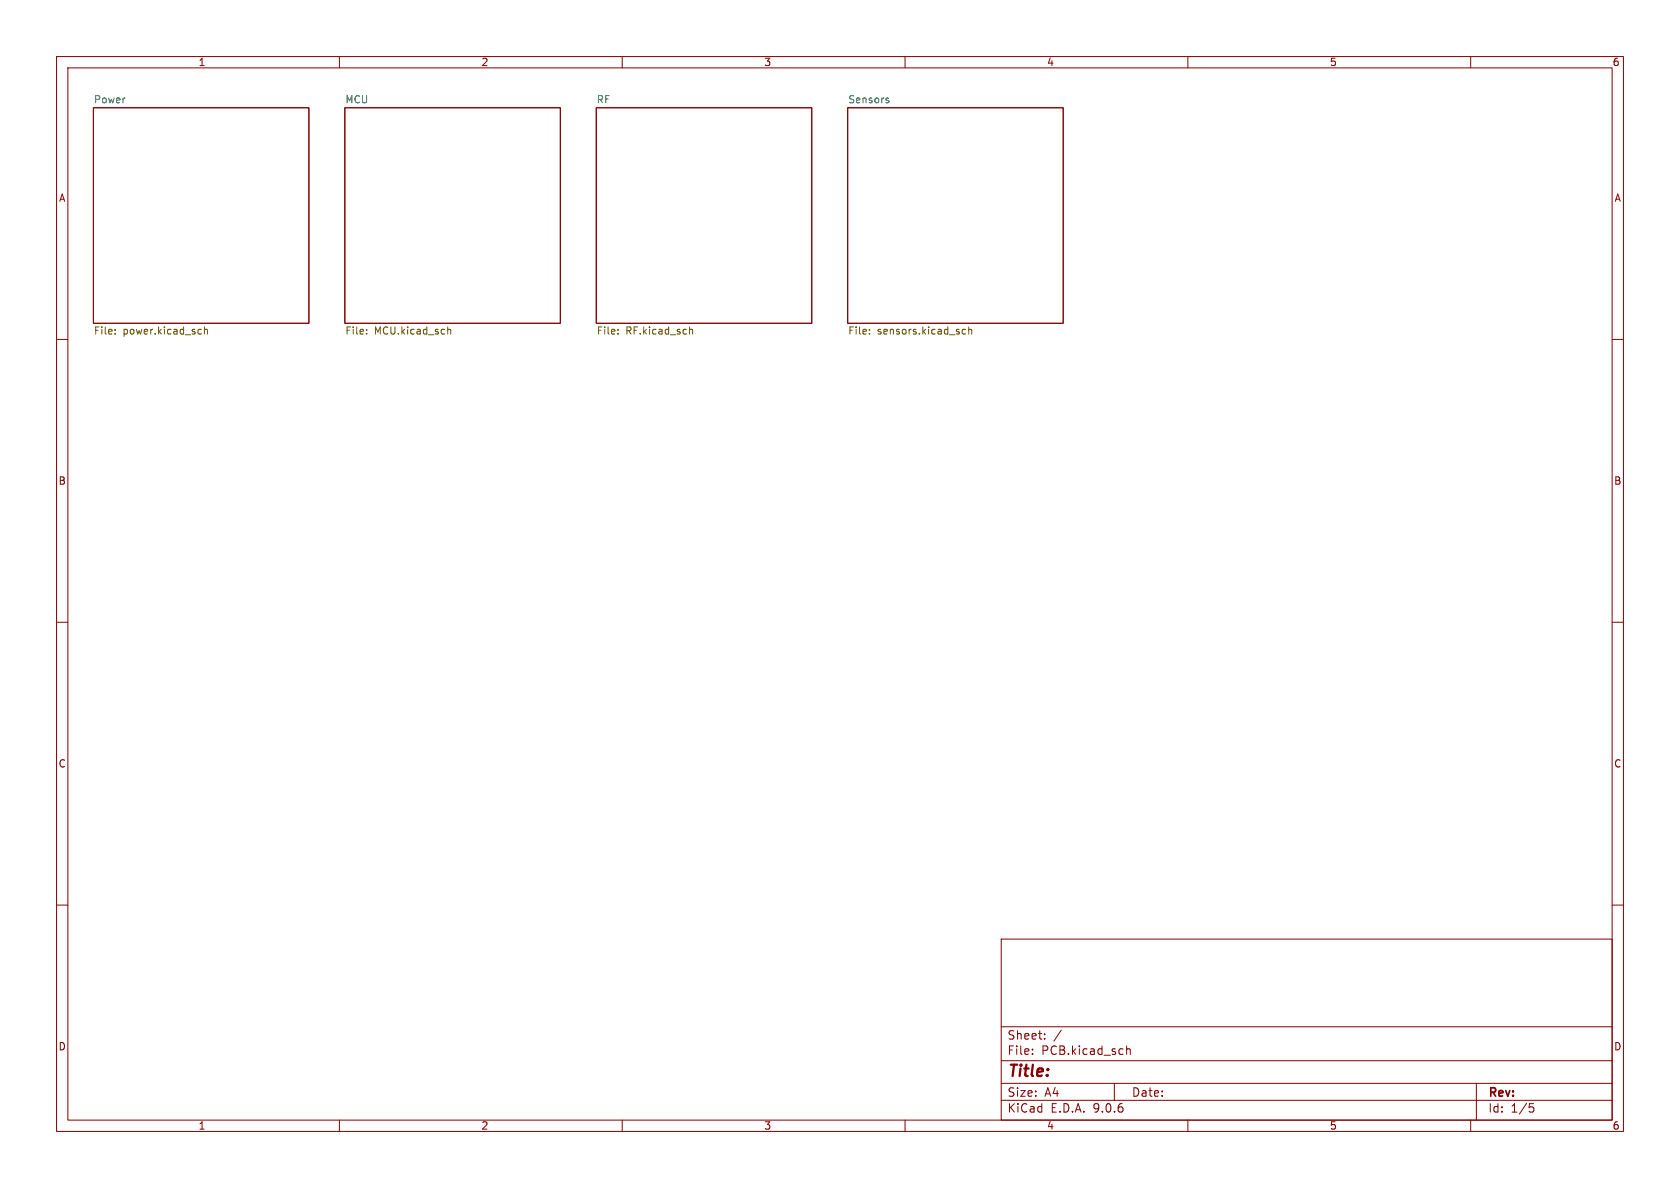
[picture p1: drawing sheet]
<svg xmlns="http://www.w3.org/2000/svg" width="297mm" height="210mm" viewBox="0 0 297 210" stroke-linecap="round" stroke-linejoin="round" font-family="sans-serif">
<g fill="none" stroke="#840000" stroke-width=".18">
<path d="M10 10h277v190h-277zM12 12h273v186h-273zM16.5 19.1h38.1v38.1h-38.1zM60 10v2M61 19.1h38.1v38.1h-38.1zM105.4 19.1h38.1v38.1h-38.1zM110 10v2M149.9 19.1h38.1v38.1h-38.1zM160 10v2M210 10v2M260 10v2M10 60h2"/>
<path d="M285 60h2M10 110h2M285 110h2M10 160h2M177 166h108v32h-108zM285 160h2M60 198v2M110 198v2M160 198v2M177 194.5h108M177 191.5h108M177 187.5h108"/>
<path d="M177 181.5h108M182.5 186.3v.1M182.5 185.5v.1M184.7 183.6v.1M184.7 182.8v.1M187.6 182.1l-1.3 2M197 191.5v3M199.2 184.9v1.5M199.2 185.5l.2-.1 .3 .1 .1 .9M210 198v2M260 198v2M261 191.5v6.5"/>
<path d="M270.4 195.1h.7M270.5 195.7h.4l.3 .3-.2 .5-.5 .1"/>
</g>
<g fill="none" stroke="#725600" stroke-width=".18">
<path d="M20.4 58.9v.2M20.4 58.3v.1M35.2 58.2l.4 .1M35.6 59l-.4 .1M36.1 58.3l.2-.1 .3 .1 .1 .8M36.1 57.8v1.3M64.8 58.9v.2M64.8 58.3v.1M79.1 57.8v1.3M79.1 58.3l.2-.1 .3 .1 .1 .8M109.3 58.9v.2M109.3 58.3v.1"/>
<path d="M121.9 58.3l.2-.1 .3 .1v.8M121.9 57.8v1.3M153.7 58.9v.2M153.7 58.3v.1M170.1 58.8l.2 .3 .4-.1M170.7 58.3l-.4-.1-.2 .3M171.2 58.3l.2-.1 .3 .1 .1 .8M171.2 57.8v1.3"/>
</g>
<path d="M156.8 17.8h.3l.1 .2-.2 .2h-.3M156.8 17.3l.3 .1" fill="none" stroke="#006464" stroke-width=".18"/>
<text font-size="2.8" fill="#840000" x="178" y="190.9">Title:</text>
<g font-size="2.1" fill="#840000">
<text x="178" y="184">Sheet:</text>
<text x="178" y="186.7">File:</text>
<text x="184.1" y="186.7">PCB.kicad_sch</text>
<text x="178" y="196.9">KiCad</text>
<text x="178" y="194.1">Size:</text>
<text x="184.7" y="194.1">A4</text>
<text x="185.7" y="196.9">E.D.A.</text>
<text x="193.3" y="196.9">9.0.6</text>
<text x="200" y="194.1">Date:</text>
<text x="263" y="194.3">Rev:</text>
<text x="263" y="196.9">Id:</text>
<text x="267.1" y="196.9">1/5</text>
</g>
<g font-size="1.8" fill="#840000">
<text x="35" y="11.9">1</text>
<text x="85" y="11.9">2</text>
<text x="135" y="11.9">3</text>
<text x="185" y="11.9">4</text>
<text x="235" y="11.9">5</text>
<text x="285" y="11.9">6</text>
<text x="10.3" y="35.9">A</text>
<text x="285.3" y="35.9">A</text>
<text x="10.3" y="85.9">B</text>
<text x="285.3" y="85.9">B</text>
<text x="10.3" y="135.9">C</text>
<text x="285.3" y="135.9">C</text>
<text x="10.3" y="185.9">D</text>
<text x="285.3" y="185.9">D</text>
<text x="35" y="199.9">1</text>
<text x="85" y="199.9">2</text>
<text x="135" y="199.9">3</text>
<text x="185" y="199.9">4</text>
<text x="235" y="199.9">5</text>
<text x="285" y="199.9">6</text>
</g>
<g font-size="1.8" fill="#006464">
<text x="16.5" y="18.3">Power</text>
<text x="61" y="18.3">MCU</text>
<text x="105.4" y="18.3">RF</text>
<text x="149.9" y="18.3">Sensors</text>
</g>
<g font-size="1.8" fill="#725600">
<text x="16.5" y="59.5">File:</text>
<text x="21.7" y="59.5">power.kicad_sch</text>
<text x="61" y="59.5">File:</text>
<text x="66.2" y="59.5">MCU.kicad_sch</text>
<text x="105.4" y="59.5">File:</text>
<text x="110.6" y="59.5">RF.kicad_sch</text>
<text x="149.9" y="59.5">File:</text>
<text x="155.1" y="59.5">sensors.kicad_sch</text>
</g>
</svg>
